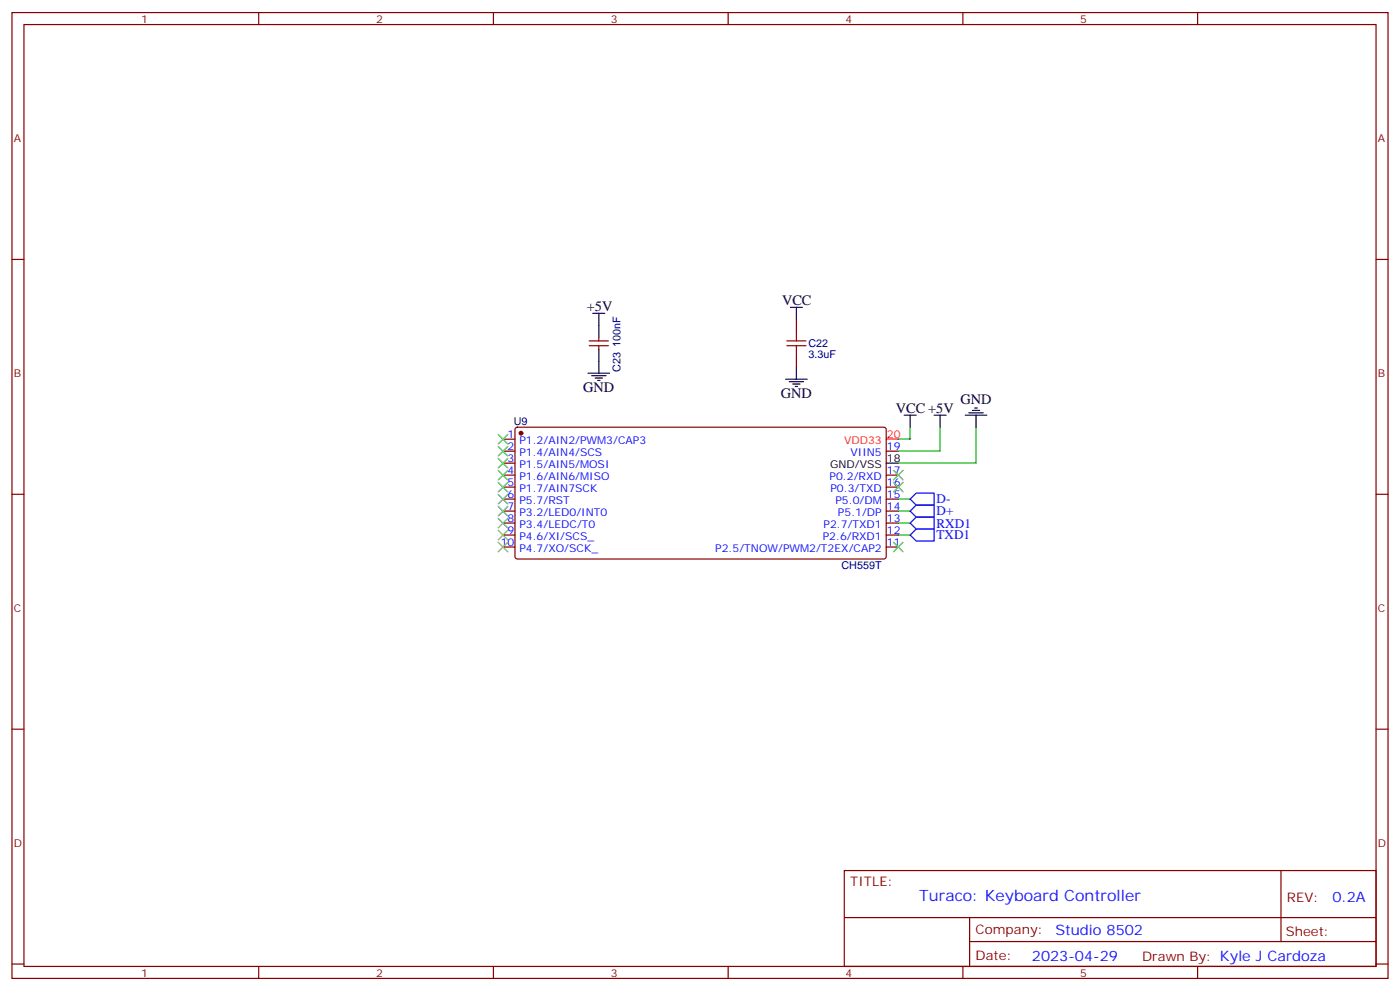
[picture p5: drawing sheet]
<svg xmlns="http://www.w3.org/2000/svg" width="412mm" height="292mm" viewBox="0 0 412 292" stroke-linecap="round" stroke-linejoin="round" font-family="sans-serif">
<g fill="none" stroke="#870000" stroke-width=".35">
<path d="M3.5 3.7h405.4v284.3h-405.4zM7.1 7.2h398.2v277.3h-398.2zM76.2 3.7v3.5M145.3 3.7v3.5M214.5 3.7v3.5M283.6 3.7v3.5M352.8 3.7v3.5M3.5 76.4h3.6M405.3 76.4h3.6M176.4 99.3v1.1M234.6 94v3.5M173.6 101.8h5.6"/>
<path d="M173.6 100.4h5.6M176.4 101.8v1M234.6 104.6v3.5M148.2 129.3h3.5M148.2 132.8h3.5M148.2 136.3h3.5M148.2 139.9h3.5M151.9 126l.5-.2h108.2l.5 .7-.1 37.6-.7 .5-108.2-.1-.4-.6v-37.4zM261.1 132.8h3.5M261.1 139.9h3.5M3.5 145.5h3.6M148.2 143.4h3.5"/>
<path d="M148.2 146.9h3.5M148.2 150.5h3.5M148.2 154h3.5M148.2 157.5h3.5M261.1 143.4h3.5M261.1 146.9h3.5M261.1 150.5h3.5M261.1 154h3.5M261.1 157.5h3.5M405.3 145.5h3.6M148.2 161h3.5M261.1 161h3.5"/>
<path d="M3.5 214.7h3.6M405.3 214.7h3.6M248.7 256.3h156.6v28.2h-156.6zM377.3 256.3v20.9M248.7 270.1h156.5M285.6 277.2h119.6M285.6 270.1v14.2M3.5 283.8h3.6M76.2 284.5v3.5M145.3 284.5v3.5M214.5 284.5v3.5M283.6 284.5v3.5"/>
<path d="M352.8 284.5v3.5M405.3 283.8h3.6"/>
</g>
<circle cx="153.5" cy="127.5" r=".53" fill="#870000" stroke="#870000" stroke-width=".35"/>
<g fill="none" stroke="#000" stroke-width=".35">
<path d="M174.6 92.3h3.6M176.4 92.3v7M232.8 90.5h3.6M234.6 90.5v3.5M173.2 109.9h6.4M174.3 110.6h4.2M175.3 111.3h2.1M176 112h.7M176.4 102.8v7.1M231.4 111.7h6.4M232.5 112.4h4.2M233.5 113.1h2.2"/>
<path d="M234.2 113.8h.7M234.6 108.1v3.6M261.1 136.3h3.5M266.3 122.2h3.6M268.1 122.2v3.6M275.2 122.2h3.5M276.9 122.2v3.6M284.3 122.2h6.4M285.4 121.5h4.2M286.5 120.8h2.1M287.2 120.1h.7M287.5 122.2v3.6"/>
</g>
<path d="M261.1 129.3h3.5" fill="none" stroke="#f00" stroke-width=".35"/>
<path d="M234.6 97.5v2.9M231.8 101.8h5.6M231.8 100.4h5.6M234.6 101.8v2.8" fill="none" stroke="#a10000" stroke-width=".35"/>
<path d="M268.1 125.8v3.5h-3.5M276.9 125.8v7h-12.3M287.5 125.8v10.5h-22.9M264.6 146.9h3.5M264.6 150.5h3.5M264.6 154h3.5M264.6 157.5h3.5" fill="none" stroke="#008700" stroke-width=".35"/>
<path d="M268.1 146.9l1.8-1.7h5.3v3.5h-5.3zM268.1 154l1.8-1.8h5.3v3.6h-5.3zM268.1 157.5l1.8-1.7h5.3v3.5h-5.3zM269.9 148.7h5.3v3.5h-5.3l-1.8-1.7z" fill="none" stroke="#00f" stroke-width=".35"/>
<g fill="none" stroke="#3c3" stroke-width=".35">
<path d="M146.8 127.9l2.8 2.8M146.8 131.4l2.8 2.8M146.8 134.9l2.8 2.9M146.8 138.5l2.8 2.8M149.6 127.9l-2.8 2.8M149.6 131.4l-2.8 2.8M149.6 134.9l-2.8 2.9M149.6 138.5l-2.8 2.8M263.2 138.5l2.8 2.8M266 138.5l-2.8 2.8M146.8 142l2.8 2.8M146.8 145.5l2.8 2.8"/>
<path d="M146.8 149l2.8 2.9M146.8 152.6l2.8 2.8M146.8 156.1l2.8 2.8M146.8 159.6l2.8 2.9M149.6 142l-2.8 2.8M149.6 145.5l-2.8 2.8M149.6 149l-2.8 2.9M149.6 152.6l-2.8 2.8M149.6 156.1l-2.8 2.8M149.6 159.6l-2.8 2.9M263.2 142l2.8 2.8M263.2 159.6l2.8 2.9"/>
<path d="M266 142l-2.8 2.8M266 159.6l-2.8 2.9"/>
</g>
<text font-size="4.6" fill="#00f" x="270.8" y="265.3">Turaco: Keyboard Controller</text>
<g font-size="4.2">
<text x="230.4" y="89.8">VCC</text>
<text x="172.9" y="91.5">+5V</text>
<text x="171.8" y="115.5">GND</text>
<text x="230" y="117.3">GND</text>
<text x="282.9" y="119">GND</text>
<text x="263.9" y="121.5">VCC +5V</text>
</g>
<g font-size="4.2" fill="#00f">
<text x="392.5" y="265.6">0.2A</text>
<text x="310.9" y="275.1">Studio 8502</text>
<text x="304" y="282.9">2023-04-29</text>
</g>
<g font-size="3.9" fill="#00f">
<text x="275.9" y="148.2">D-</text>
<text x="275.9" y="151.7">D+</text>
<text x="275.9" y="155.3">RXD1</text>
<text x="275.9" y="158.8">TXD1</text>
</g>
<g font-size="3.9" fill="#800">
<text x="250.5" y="260.9">TITLE:</text>
<text x="379.1" y="265.6">REV:</text>
<text x="287.4" y="275.1">Company:</text>
<text x="378.7" y="275.7">Sheet:</text>
<text x="287.4" y="282.8">Date:</text>
<text x="336.4" y="282.8">Drawn By: Kyle J Cardoza</text>
</g>
<g font-size="3.2" fill="#800">
<text x="41.6" y="6.7">1</text>
<text x="110.8" y="6.7">2</text>
<text x="179.9" y="6.7">3</text>
<text x="249.1" y="6.7">4</text>
<text x="318.2" y="6.7">5</text>
<text x="4.1" y="41.8">A</text>
<text x="405.9" y="41.8">A</text>
<text x="4.1" y="110.9">B</text>
<text x="405.9" y="110.9">B</text>
<text x="4.1" y="180.1">C</text>
<text x="405.9" y="180.1">C</text>
<text x="4.1" y="249.2">D</text>
<text x="405.9" y="249.2">D</text>
<text x="41.6" y="287.5">1</text>
<text x="110.8" y="287.5">2</text>
<text x="179.9" y="287.5">3</text>
<text x="249.1" y="287.5">4</text>
<text x="318.2" y="287.5">5</text>
</g>
<g font-size="3.2" fill="#000080">
<text x="182.8" y="102.2" transform="rotate(-90 182.8 102.2)">100nF</text>
<text x="238.1" y="105.3">3.3uF</text>
<text x="238.1" y="102.2">C22</text>
<text x="182.8" y="109.4" transform="rotate(-90 182.8 109.4)">C23</text>
<text x="151.4" y="125.1">U9</text>
<text x="247.9" y="167.5">CH559T</text>
</g>
<g font-size="3.2" fill="#00f">
<text x="149.5" y="128.9">1</text>
<text x="153" y="130.7">P1.2/AIN2/PWM3/CAP3</text>
<text x="149.5" y="132.5">2</text>
<text x="149.5" y="136">3</text>
<text x="153" y="134.2">P1.4/AIN4/SCS</text>
<text x="153" y="137.8">P1.5/AIN5/MOSI</text>
<text x="250.5" y="134.2">VIIN5</text>
<text x="261.2" y="132.5">19</text>
<text x="149.5" y="139.5">4</text>
<text x="149.5" y="143.1">5</text>
<text x="153" y="141.3">P1.6/AIN6/MISO</text>
<text x="244.4" y="141.3">P0.2/RXD</text>
<text x="261.2" y="143.1">16</text>
<text x="261.2" y="139.5">17</text>
<text x="149.5" y="146.6">6</text>
<text x="153" y="144.8">P1.7/AIN7SCK</text>
<text x="153" y="148.3">P5.7/RST</text>
<text x="244.6" y="144.8">P0.3/TXD</text>
<text x="246.1" y="148.3">P5.0/DM</text>
<text x="261.2" y="146.6">15</text>
<text x="149.5" y="150.1">7</text>
<text x="149.5" y="153.6">8</text>
<text x="153" y="151.9">P3.2/LED0/INT0</text>
<text x="153" y="155.4">P3.4/LEDC/T0</text>
<text x="242.6" y="155.4">P2.7/TXD1</text>
<text x="246.8" y="151.9">P5.1/DP</text>
<text x="261.2" y="153.6">13</text>
<text x="261.2" y="150.1">14</text>
<text x="147.5" y="160.7">10</text>
<text x="149.5" y="157.2">9</text>
<text x="153" y="158.9">P4.6/XI/SCS_</text>
<text x="242.4" y="158.9">P2.6/RXD1</text>
<text x="261.2" y="160.7">11</text>
<text x="261.2" y="157.2">12</text>
<text x="153" y="162.5">P4.7/XO/SCK_</text>
<text x="210.7" y="162.5">P2.5/TNOW/PWM2/T2EX/CAP2</text>
</g>
<g font-size="3.2" fill="#f00">
<text x="248.7" y="130.7">VDD33</text>
<text x="261.2" y="128.9">20</text>
</g>
<g font-size="3.2">
<text x="244.5" y="137.8">GND/VSS</text>
<text x="261.2" y="136">18</text>
</g>
</svg>
